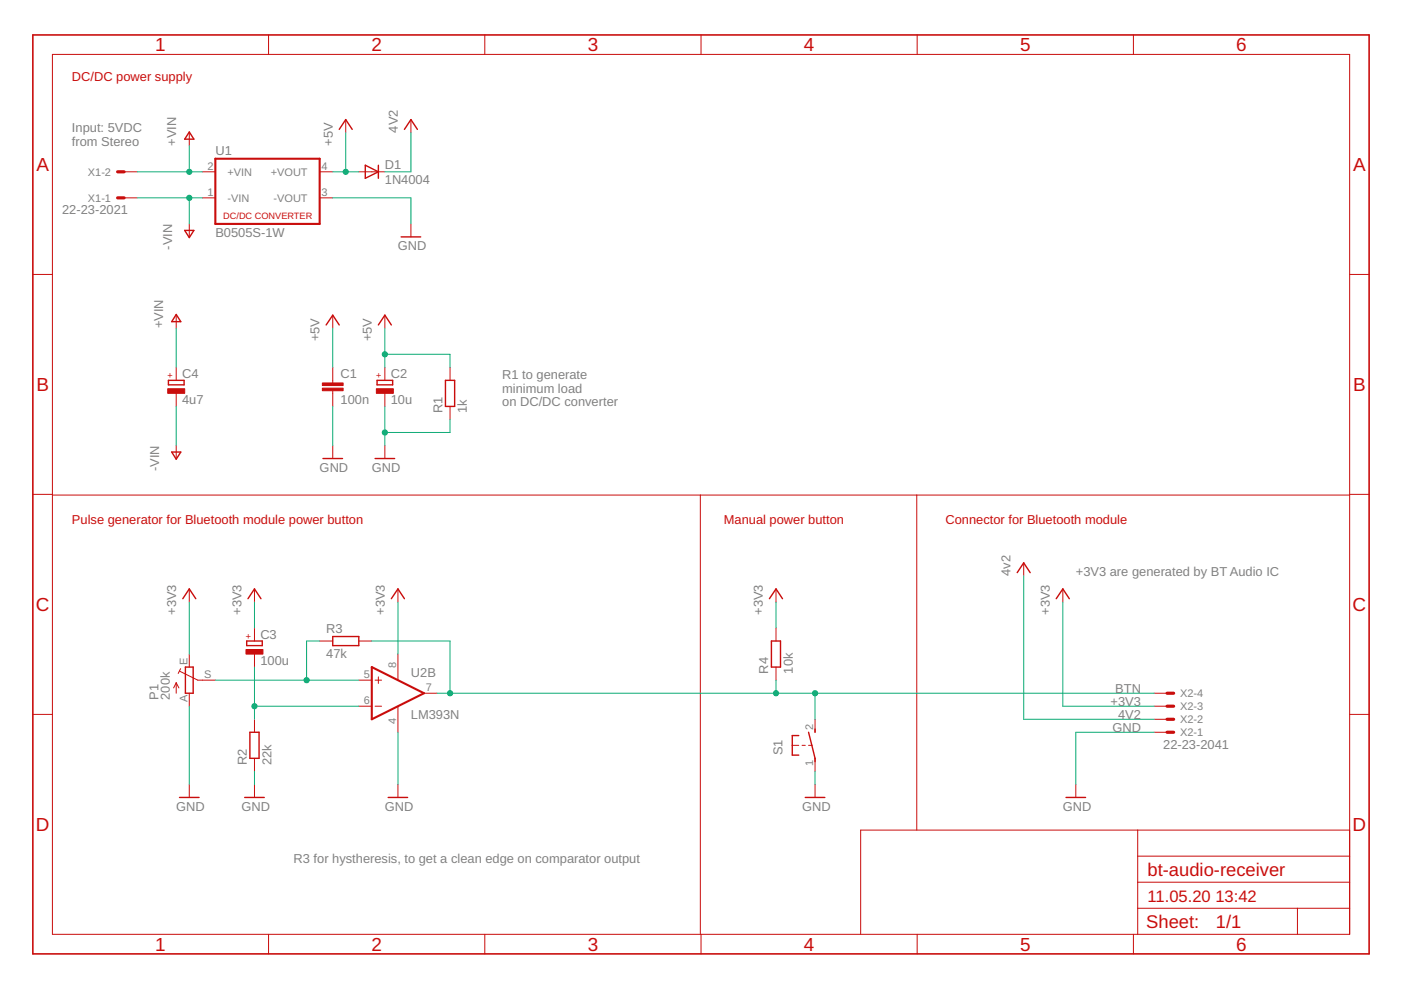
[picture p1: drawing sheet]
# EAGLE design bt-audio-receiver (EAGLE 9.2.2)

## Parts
C1  100n  C-EU025-025X050  [C025-025X050]
C2  10u  CPOL-EUE2-4  [E2-4]
C3  100u  CPOL-EUE2.5-5  [E2,5-5]
C4  4u7  CPOL-EUE2-4  [E2-4]
D1  1N4004  [DO41-10]
P1  200k  TRIM_EU-B25P  [B25P]
R1  1k  R-EU_0204/2V  [0204V]
R2  22k  R-EU_0204/7  [0204/7]
R3  47k  R-EU_0204/5  [0204/5]
R4  10k  R-EU_0204/2V  [0204V]
S1  DTS-3  [DTS-3]
U1  B0505S-1W  VA-0505S1  [4SIL]
U2  LM393N  [DIL08]
X1  22-23-2021  [22-23-2021]
X2  22-23-2041  [22-23-2041]

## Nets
4V2: D1.C X2.2 ; supply symbol labelled 4v2
+3V3: C3.+ P1.E R4.2 U2.8(P:V+) X2.3
+5V: C1.1 C2.+ D1.A R1.2 U1.4(+VOUT)
+VIN: C4.+ U1.2(+VIN) X1.2
-VIN: C4.- U1.1(-VIN) X1.1
BTN: R3.2 R4.1 S1.2 U2.7(B:OUT) X2.4
GND: C1.2 C2.- P1.A R1.1 R2.1 S1.1 U1.3(-VOUT) U2.4(P:V-) X2.1
N$1: C3.- R2.2 U2.6(B:-IN)
N$2: P1.S R3.1 U2.5(B:+IN)
Unconnected: U2.1(A:OUT) U2.2(A:-IN) U2.3(A:+IN)

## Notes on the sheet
- DC/DC power supply
- Input: 5VDC
  from Stereo
- R1 to generate
  minimum load
  on DC/DC converter
- Pulse generator for Bluetooth module power button | Manual power button | Connector for Bluetooth module
- +3V3 are generated by BT Audio IC
- R3 for hystheresis, to get a clean edge on comparator output
